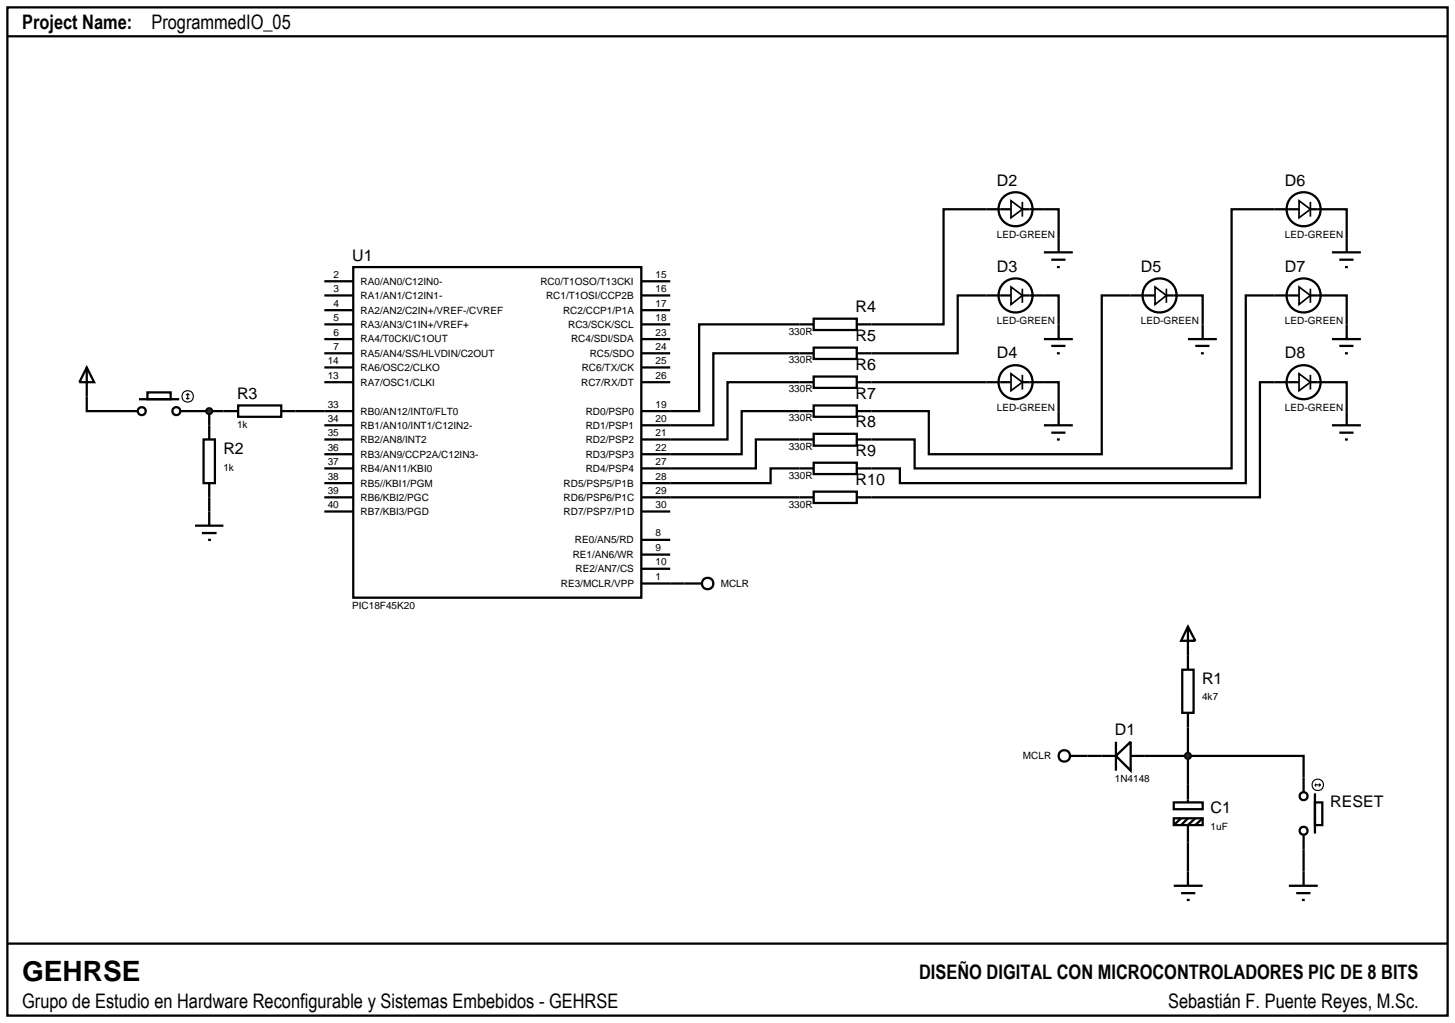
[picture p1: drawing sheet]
<svg xmlns="http://www.w3.org/2000/svg" width="257mm" height="180mm" viewBox="0 0 257 180" stroke-linecap="round" stroke-linejoin="round" font-family="sans-serif">
<g fill="none" stroke="#000" stroke-width=".4">
<path d="M1.3 1.3h254v177.8h-254zM1.3 6.4h254M174 36.9h-7.6v20.3h-12.7M184.1 36.9h2.6v5.1M224.8 36.9h-7.6v45.7h-55.9v-5.1h-7.6M234.9 36.9h2.6v5.1M57.2 59.8h5.1M57.2 49.6h5.1M57.2 57.2h5.1M57.2 52.1h5.1M57.2 54.7h5.1M62.3 47.1h50.8v58.3h-50.8z"/>
<path d="M113.1 59.8h5.1M113.1 49.6h5.1M113.1 57.2h5.1M113.1 52.1h5.1M113.1 54.7h5.1M141 57.2h-17.7v15.3h-10.2M174 52.1h-5.1v10.2h-15.2M184.1 52.1h2.6v5.1M199.4 52.1h-5.1v28h-30.5v-7.6h-10.1M209.5 52.1h2.6v5.1M224.8 52.1h-5.1v33.1h-61v-2.6h-5M234.9 52.1h2.6v5.1"/>
<path d="M15.3 69.9v2.6h6.4M34.4 72.5h5M36.9 72.5v2.5M52.1 72.5h10.2M57.2 67.4h5.1M57.2 62.3h5.1M57.2 64.8h5.1M57.2 75h5.1M57.2 77.5h5.1M113.1 67.4h5.1M113.1 62.3h5.1M113.1 64.8h5.1"/>
<path d="M141 62.3h-15.2v12.7h-12.7M141 67.4h-12.7v10.1h-15.2M141 72.5h-10.2v7.6h-17.7M141 77.5h-7.7v5.1h-20.2M153.7 67.4h20.3M184.1 67.4h2.6v5.1M224.8 67.4h-2.6v20.3h-68.5M234.9 67.4h2.6v5.1M36.9 87.7v2.5M57.2 87.7h5.1M57.2 80.1h5.1M57.2 82.6h5.1"/>
<path d="M57.2 85.2h5.1M57.2 90.2h5.1M113.1 87.7h27.9M113.1 90.2h5.1M113.1 95.2h5.1M113.1 97.8h5.1M141 82.6h-5.1v2.6h-22.8M113.1 102.9h7.6M113.1 100.3h5.1M208.5 118.1h2v7.6h-2zM209.5 110.5l1.3 2.5h-2.5zM209.5 110.5v7.6"/>
<path d="M191.8 133.3h5M196.8 133.3l2.6-2.5v5.1zM196.8 130.8v5.1M199.4 133.3h30.5v6.4M209.5 125.7v15.8M231.9 139.9v7.1M207 141.5h5.1v1.2h-5.1zM207 144.3h5.1v1.2h-5.1zM207 156.2h5.1M208.3 157.5h2.5M208.3 144.3l-1.3 1.2M209.3 158.7h.5"/>
<path d="M209.5 144.3l-1.2 1.2M210.8 144.3l-1.3 1.2v10.7M212.1 144.3l-1.3 1.2M227.3 156.2h5.1M228.6 157.5h2.5M229.6 158.7h.5M229.9 147.3v8.9M231.9 141.5h1.3v4h-1.3zM1.3 166.4h254"/>
<circle cx="229.9" cy="140.4" r=".7"/>
<circle cx="229.9" cy="146.5" r=".7"/>
</g>
<g fill="none" stroke="#000" stroke-width=".2">
<path d="M231.9 138.4h1M231.9 138.4l.2 .3M232.1 138.2l-.2 .2M232.6 138.2l.3 .2M232.9 138.4l-.3 .3"/>
<circle cx="232.4" cy="138.4" r="1.01"/>
</g>
<path d="M209.2 132.9l.3-.1-.5 .5zM209.5 132.8l.3 .1 .2 .4zM209.5 133.8l.5-.5-.1 .3zM209 133.3l.5 .5-.4-.2z" fill="#004000" stroke="#000" stroke-width=".4"/>
<path d="M209.5 132.8l.5 .5-.5 .5-.5-.5z" fill="#004000"/>
<g fill="none" stroke="#000" stroke-width=".4">
<path d="M174 36.9h4.3M180.3 36.9h3.8M224.8 36.9h4.3M231.1 36.9h3.8M174 52.1h4.3M180.3 52.1h3.8M184.1 44.5h5.1M184.1 59.8h5.1M185.4 45.8h2.5M186.4 47.1h.5M186.7 42v2.5M186.7 57.2v2.6"/>
<path d="M199.4 52.1h4.3M205.7 52.1h3.8M209.5 59.8h5.1M212.1 57.2v2.6M224.8 52.1h4.3M231.1 52.1h3.8M234.9 44.5h5.1M234.9 59.8h5.1M236.2 45.8h2.5M237.2 47.1h.5M237.5 42v2.5M237.5 57.2v2.6"/>
<path d="M15.3 64.8l1.3 2.6h-2.6zM15.3 64.8v5.1M21.7 72.5h2.5M24.5 70.4h7.1M26 69.2h4.1v1.2h-4.1zM31.8 72.5h2.6M35.9 77.5h2v7.7h-2zM36.9 75v2.5M39.4 72.5h2.6M42 71.5h7.6v2h-7.6zM49.6 72.5h2.5M174 67.4h4.3"/>
<path d="M180.3 67.4h3.8M184.1 75h5.1M185.4 76.3h2.5M185.4 61h2.5M186.4 77.5h.5M186.4 62.3h.5M186.7 72.5v2.5M210.8 61h2.5M211.8 62.3h.5M224.8 67.4h4.3M231.1 67.4h3.8M234.9 75h5.1"/>
<path d="M236.2 76.3h2.5M236.2 61h2.5M237.2 77.5h.5M237.2 62.3h.5M237.5 72.5v2.5M34.4 92.7h5M35.6 94h2.6M36.7 95.2h.5M36.9 85.2v2.5M36.9 90.2v2.5M120.7 102.9h3.1M188.7 133.3h3.1"/>
<circle cx="179.1" cy="36.9" r="3"/>
<circle cx="229.9" cy="36.9" r="3"/>
<circle cx="179.1" cy="52.1" r="3"/>
<circle cx="204.5" cy="52.1" r="3"/>
<circle cx="229.9" cy="52.1" r="3"/>
<circle cx="25" cy="72.5" r=".7"/>
<circle cx="31.1" cy="72.5" r=".7"/>
<circle cx="179.1" cy="67.4" r="3"/>
<circle cx="229.9" cy="67.4" r="3"/>
<circle cx="124.8" cy="102.9" r="1.01"/>
<circle cx="187.7" cy="133.3" r="1.01"/>
</g>
<g fill="none" stroke="#000" stroke-width=".3">
<path d="M178.3 35.4l2 1.5-2 1.5zM180.3 35.6v2.6M229.1 35.4l2 1.5-2 1.5zM231.1 35.6v2.6M178.3 50.6l2 1.5-2 1.6zM180.3 50.9v2.5M203.7 50.6l2 1.5-2 1.6zM205.7 50.9v2.5M229.1 50.6l2 1.5-2 1.6zM231.1 50.9v2.5M178.3 65.9l2 1.5-2 1.5zM180.3 66.1v2.6"/>
<path d="M229.1 65.9l2 1.5-2 1.5zM231.1 66.1v2.6"/>
</g>
<g fill="none" stroke="#000" stroke-width=".2">
<path d="M32.8 70.2l.3 .2M33.1 69.4v1M33.1 69.4l-.3 .3M33.1 69.4l.3 .3M33.4 70.2l-.3 .2"/>
<circle cx="33.1" cy="69.9" r="1.01"/>
</g>
<path d="M36.6 72.1l.3-.1-.5 .5zM36.9 72l.4 .2 .1 .3zM36.9 73l.5-.5-.2 .4zM36.4 72.5l.5 .5-.4-.2z" fill="#004000" stroke="#000" stroke-width=".4"/>
<path d="M36.9 72l.5 .5-.5 .5-.5-.5z" fill="#004000"/>
<g fill="none" stroke="#000" stroke-width=".4">
<path d="M141 57.2h2.5M143.5 56.2h7.6v2h-7.6zM151.1 57.2h2.6M141 62.3h2.5M141 67.4h2.5M141 72.5h2.5M141 77.5h2.5M143.5 61.3h7.6v2h-7.6zM143.5 66.4h7.6v2h-7.6zM143.5 71.5h7.6v2h-7.6zM143.5 76.5h7.6v2.1h-7.6zM151.1 62.3h2.6"/>
<path d="M151.1 67.4h2.6M151.1 72.5h2.6M151.1 77.5h2.6M141 82.6h2.5M141 87.7h2.5M143.5 81.6h7.6v2h-7.6zM143.5 86.7h7.6v2h-7.6zM151.1 82.6h2.6M151.1 87.7h2.6"/>
</g>
<text font-size="4.9" x="3.9" y="173.1">GEHRSE</text>
<g font-size="3.5">
<text x="3.9" y="5.2">Project Name:</text>
<text x="26.7" y="5.2">ProgrammedIO_05</text>
<text x="162.1" y="172.7">DISEÑO DIGITAL CON MICROCONTROLADORES PIC DE 8 BITS</text>
<text x="3.9" y="177.8">Grupo de Estudio en Hardware Reconfigurable y Sistemas Embebidos - GEHRSE</text>
<text x="206" y="177.8">Sebastián F. Puente Reyes, M.Sc.</text>
</g>
<g font-size="2.8">
<text x="175.8" y="32.8">D2</text>
<text x="226.6" y="32.8">D6</text>
<text x="62.1" y="46">U1</text>
<text x="175.8" y="48">D3</text>
<text x="201.2" y="48">D5</text>
<text x="226.6" y="48">D7</text>
<text x="150.9" y="55.1">R4</text>
<text x="150.9" y="60.2">R5</text>
<text x="150.9" y="65.3">R6</text>
<text x="175.8" y="63.2">D4</text>
<text x="226.6" y="63.2">D8</text>
<text x="41.8" y="70.4">R3</text>
<text x="150.9" y="70.4">R7</text>
<text x="150.9" y="75.4">R8</text>
<text x="39.4" y="80.1">R2</text>
<text x="150.9" y="80.5">R9</text>
<text x="150.9" y="85.6">R10</text>
<text x="212" y="120.7">R1</text>
<text x="196.6" y="129.7">D1</text>
<text x="213.5" y="143.5">C1</text>
<text x="234.6" y="142.3">RESET</text>
</g>
<g font-size="1.8">
<text x="175.8" y="42">LED-GREEN</text>
<text x="226.6" y="42">LED-GREEN</text>
<text x="58.8" y="49">2</text>
<text x="58.8" y="51.5">3</text>
<text x="63.6" y="50.2">RA0/AN0/C12IN0-</text>
<text x="63.6" y="52.7">RA1/AN1/C12IN1-</text>
<text x="95.3" y="50.2">RC0/T1OSO/T13CKI</text>
<text x="96.3" y="52.7">RC1/T1OSI/CCP2B</text>
<text x="115.6" y="49">15</text>
<text x="115.6" y="51.5">16</text>
<text x="58.8" y="59.2">6</text>
<text x="58.8" y="54.1">4</text>
<text x="58.8" y="56.6">5</text>
<text x="63.6" y="55.3">RA2/AN2/C2IN+/VREF-/CVREF</text>
<text x="63.6" y="57.8">RA3/AN3/C1IN+/VREF+</text>
<text x="99.3" y="55.3">RC2/CCP1/P1A</text>
<text x="100.2" y="57.8">RC3/SCK/SCL</text>
<text x="115.6" y="56.6">18</text>
<text x="115.6" y="59.2">23</text>
<text x="115.6" y="54.1">17</text>
<text x="139.1" y="59">330R</text>
<text x="175.8" y="57.2">LED-GREEN</text>
<text x="201.2" y="57.2">LED-GREEN</text>
<text x="226.6" y="57.2">LED-GREEN</text>
<text x="57.8" y="64.2">14</text>
<text x="58.8" y="61.7">7</text>
<text x="63.6" y="60.4">RA4/T0CKI/C1OUT</text>
<text x="63.6" y="62.9">RA5/AN4/SS/HLVDIN/C2OUT</text>
<text x="63.6" y="65.4">RA6/OSC2/CLKO</text>
<text x="100.7" y="60.4">RC4/SDI/SDA</text>
<text x="102.6" y="65.4">RC6/TX/CK</text>
<text x="104" y="62.9">RC5/SDO</text>
<text x="115.6" y="61.7">24</text>
<text x="115.6" y="64.2">25</text>
<text x="139.1" y="64.1">330R</text>
<text x="57.8" y="66.8">13</text>
<text x="57.8" y="71.9">33</text>
<text x="63.6" y="68">RA7/OSC1/CLKI</text>
<text x="102.5" y="68">RC7/RX/DT</text>
<text x="115.6" y="66.8">26</text>
<text x="115.6" y="71.9">19</text>
<text x="139.1" y="69.2">330R</text>
<text x="41.8" y="75.5">1k</text>
<text x="57.8" y="74.4">34</text>
<text x="57.8" y="76.9">35</text>
<text x="63.6" y="73.1">RB0/AN12/INT0/FLT0</text>
<text x="63.6" y="75.6">RB1/AN10/INT1/C12IN2-</text>
<text x="103.3" y="73.1">RD0/PSP0</text>
<text x="103.3" y="75.6">RD1/PSP1</text>
<text x="115.6" y="74.4">20</text>
<text x="115.6" y="76.9">21</text>
<text x="139.1" y="74.3">330R</text>
<text x="175.8" y="72.4">LED-GREEN</text>
<text x="226.6" y="72.4">LED-GREEN</text>
<text x="39.4" y="83">1k</text>
<text x="57.8" y="79.5">36</text>
<text x="57.8" y="82">37</text>
<text x="63.6" y="78.1">RB2/AN8/INT2</text>
<text x="63.6" y="80.7">RB3/AN9/CCP2A/C12IN3-</text>
<text x="63.6" y="83.2">RB4/AN11/KBI0</text>
<text x="103.3" y="78.1">RD2/PSP2</text>
<text x="103.3" y="80.7">RD3/PSP3</text>
<text x="103.3" y="83.2">RD4/PSP4</text>
<text x="115.6" y="79.5">22</text>
<text x="115.6" y="82">27</text>
<text x="139.1" y="79.4">330R</text>
<text x="57.8" y="84.6">38</text>
<text x="57.8" y="87.1">39</text>
<text x="57.8" y="89.6">40</text>
<text x="63.6" y="85.8">RB5//KBI1/PGM</text>
<text x="63.6" y="88.3">RB6/KBI2/PGC</text>
<text x="99.4" y="85.8">RD5/PSP5/P1B</text>
<text x="99.4" y="88.3">RD6/PSP6/P1C</text>
<text x="115.6" y="84.6">28</text>
<text x="115.6" y="87.1">29</text>
<text x="115.6" y="89.6">30</text>
<text x="139.1" y="84.4">330R</text>
<text x="139.1" y="89.5">330R</text>
<text x="63.6" y="90.8">RB7/KBI3/PGD</text>
<text x="99.4" y="90.8">RD7/PSP7/P1D</text>
<text x="101.4" y="95.8">RE0/AN5/RD</text>
<text x="115.6" y="94.6">8</text>
<text x="101" y="98.4">RE1/AN6/WR</text>
<text x="101.5" y="100.9">RE2/AN7/CS</text>
<text x="115.6" y="97.2">9</text>
<text x="115.6" y="99.7">10</text>
<text x="62.1" y="107.4">PIC18F45K20</text>
<text x="98.9" y="103.5">RE3/MCLR/VPP</text>
<text x="115.6" y="102.3">1</text>
<text x="127.1" y="103.5">MCLR</text>
<text x="212" y="123.5">4k7</text>
<text x="180.4" y="133.9">MCLR</text>
<text x="196.6" y="137.9">1N4148</text>
<text x="213.5" y="146.4">1uF</text>
</g>
</svg>
